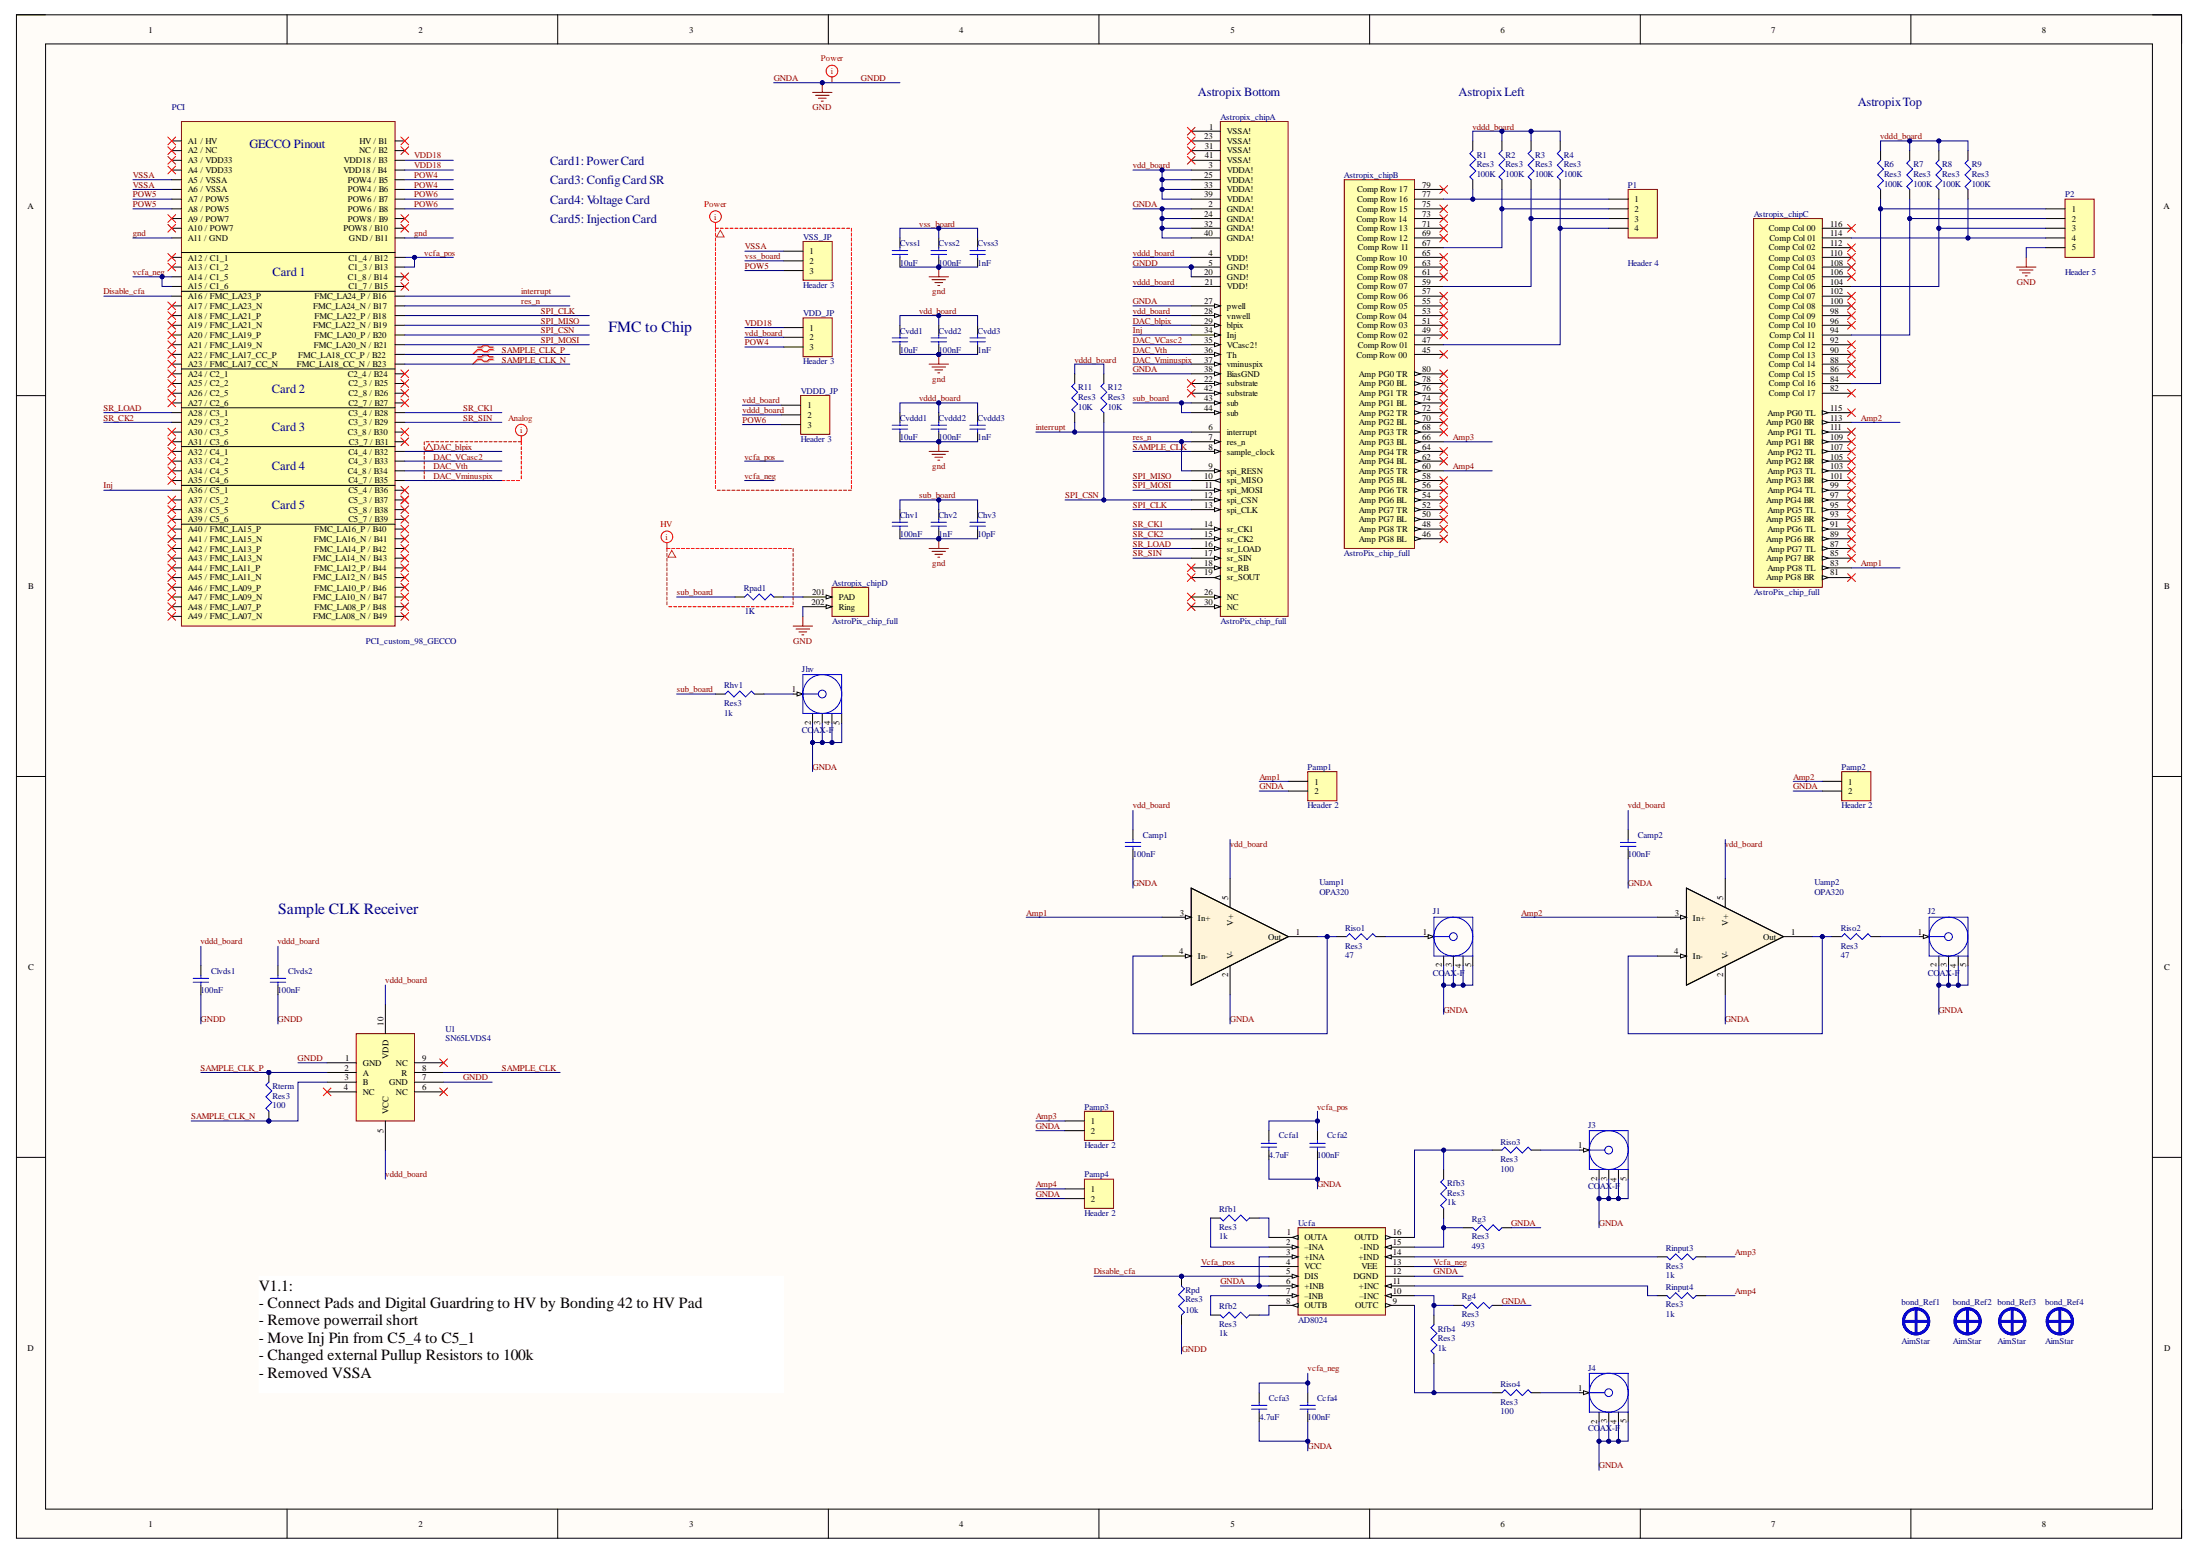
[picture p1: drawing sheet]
# Altium project Astropix_Carrier.PrjPcb
1 sheet, 70 parts. Net scope: global (net labels, ports and power ports of the same name join across sheets).
Board file: PCI_ASTROPIX_carrier.PcbDoc

## Sheet PCI_ASTROPIX_carrier.SchDoc: ASTROPIX Carrier
size A2; DrawnBy: Nicolas Striebig; SheetNumber: 1; SheetTotal: 1

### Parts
Astropix_chip  AstroPix_chip_full  [Astropix_Chip_w_bondpads_1mm_distance_125u _final]  (parts A,B,C,D of 4)
bond_Ref1  AimStar  [AimStar]
bond_Ref2  AimStar  [AimStar]
bond_Ref3  AimStar  [AimStar]
bond_Ref4  AimStar  [AimStar]
Camp1  value 100nF  [1608[0603]]  (hidden comment: Cap Semi)
Camp2  value 100nF  [1608[0603]]  (hidden comment: Cap Semi)
Ccfa1  value 4.7uF  [1608[0603]]  (hidden comment: Cap Semi)
Ccfa2  value 100nF  [1608[0603]]  (hidden comment: Cap Semi)
Ccfa3  value 4.7uF  [1608[0603]]  (hidden comment: Cap Semi)
Ccfa4  value 100nF  [1608[0603]]  (hidden comment: Cap Semi)
Chv1  value 100nF  [C1210]  (hidden comment: Cap Semi)
Chv2  value 1nF  [C1210]  (hidden comment: Cap Semi)
Chv3  value 10pF  [C1210]  (hidden comment: Cap Semi)
Clvds1  value 100nF  [1608[0603]]  (hidden comment: Cap Semi)
Clvds2  value 100nF  [1608[0603]]  (hidden comment: Cap Semi)
Cvdd1  value 10uF  [1608[0603]]  (hidden comment: Cap Semi)
Cvdd2  value 100nF  [1608[0603]]  (hidden comment: Cap Semi)
Cvdd3  value 1nF  [1608[0603]]  (hidden comment: Cap Semi)
Cvddd1  value 10uF  [1608[0603]]  (hidden comment: Cap Semi)
Cvddd2  value 100nF  [1608[0603]]  (hidden comment: Cap Semi)
Cvddd3  value 1nF  [1608[0603]]  (hidden comment: Cap Semi)
Cvss1  value 10uF  [1608[0603]]  (hidden comment: Cap Semi)
Cvss2  value 100nF  [1608[0603]]  (hidden comment: Cap Semi)
Cvss3  value 1nF  [1608[0603]]  (hidden comment: Cap Semi)
J1  COAX-F  [MCX5.08-H5]
J2  COAX-F  [MCX5.08-H5]
J3  COAX-F  [MCX5.08-H5]
J4  COAX-F  [MCX5.08-H5]
Jhv  COAX-F  [MCX5.08-H5]
P1  Header 4  [HDR1X4]
P2  Header 5  [HDR1X5]
Pamp1  Header 2  [HDR1X2]
Pamp2  Header 2  [HDR1X2]
Pamp3  Header 2  [HDR1X2]
Pamp4  Header 2  [HDR1X2]
PCI  PCI_custom_98_GECCO  [PCI_for_PCB_98]
R1  Res3  value 100K  [J1-0603]
R2  Res3  value 100K  [J1-0603]
R3  Res3  value 100K  [J1-0603]
R4  Res3  value 100K  [J1-0603]
R6  Res3  value 100K  [J1-0603]
R7  Res3  value 100K  [J1-0603]
R8  Res3  value 100K  [J1-0603]
R9  Res3  value 100K  [J1-0603]
R11  Res3  value 10K  [J1-0603]
R12  Res3  value 10K  [J1-0603]
Rfb1  Res3  value 1k  [J1-0603]
Rfb2  Res3  value 1k  [J1-0603]
Rfb3  Res3  value 1k  [J1-0603]
Rfb4  Res3  value 1k  [J1-0603]
Rg3  Res3  value 493  [J1-0603]
Rg4  Res3  value 493  [J1-0603]
Rhv1  Res3  value 1k  [14-1210]
Rinput3  Res3  value 1k  [J1-0603]
Rinput4  Res3  value 1k  [J1-0603]
Riso1  Res3  value 47  [J1-0603]
Riso2  Res3  value 47  [J1-0603]
Riso3  Res3  value 100  [J1-0603]
Riso4  Res3  value 100  [J1-0603]
Rpad1  value 1K  [J1-0603]  (hidden comment: Res3)
Rpd  Res3  value 10k  [J1-0603]
Rterm  Res3  value 100  [J1-0603]
U1  SN65LVDS4  [SN65LVDS4RSER]
Uamp1  OPA320  [SOT95P245X110-5N]
Uamp2  OPA320  [SOT95P245X110-5N]
Ucfa  AD8024  [SOIC127P600X265-16N]
VDD_JP  Header 3  [HDR1X3]
VDDD_JP  Header 3  [HDR1X3]
VSS_JP  Header 3  [HDR1X3]

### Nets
gnd: Astropix_chip.2(GNDA!) Astropix_chip.5(GND!) Astropix_chip.18(sr_RB) Astropix_chip.20(GND!) Astropix_chip.24(GNDA!) Astropix_chip.27(pwell) Astropix_chip.32(GNDA!) Astropix_chip.38(BiasGND) Astropix_chip.40(GNDA!) Astropix_chip.202(Ring) Camp1.1 Camp2.1 Ccfa1.1 Ccfa2.1 Ccfa3.1 Ccfa4.1 Chv1.1 Chv2.1 Chv3.1 Clvds1.1 Clvds2.1 Cvdd1.1 Cvdd2.1 Cvdd3.1 Cvddd1.1 Cvddd2.1 Cvddd3.1 Cvss1.1 Cvss2.1 Cvss3.1 J1.2(GND) J1.3(GND) J1.4(GND) J1.5(GND) J2.2(GND) J2.3(GND) J2.4(GND) J2.5(GND) J3.2(GND) J3.3(GND) J3.4(GND) J3.5(GND) J4.2(GND) J4.3(GND) J4.4(GND) J4.5(GND) Jhv.2(GND) Jhv.3(GND) Jhv.4(GND) Jhv.5(GND) P2.5 Pamp1.2 Pamp2.2 Pamp3.2 Pamp4.2 PCI.A11(A11_/_GND) PCI.B11(GND_/_B11) Rg3.1 Rg4.1 Rpd.2 U1.1(GND) U1.7(GND) Uamp1.2(V-) Uamp2.2(V-) Ucfa.3(+INA) Ucfa.6(+INB) Ucfa.12(DGND)  [also labelled GNDA, GNDD]
Amp1: Astropix_chip.83(Amp_PG8_TL) Pamp1.1 Uamp1.3(In+)
Amp2: Astropix_chip.113(Amp_PG0_BR) Pamp2.1 Uamp2.3(In+)
Amp3: Astropix_chip.66(Amp_PG3_BL) Pamp3.1 Rinput3.1
Amp4: Astropix_chip.60(Amp_PG5_TR) Pamp4.1 Rinput4.1
DAC_blpix: Astropix_chip.29(blpix) PCI.B32(C4_4_/_B32)
DAC_VCasc2: Astropix_chip.35(VCasc2!) PCI.B33(C4_3_/_B33)
DAC_Vminuspix: Astropix_chip.37(vminuspix) PCI.B35(C4_7_/_B35)
DAC_Vth: Astropix_chip.36(Th) PCI.B34(C4_8_/_B34)
Disable_cfa: PCI.A16(A16_/_FMC_LA23_P) Rpd.1 Ucfa.5(DIS)
Inj: Astropix_chip.34(Inj) PCI.A36(A36_/_C5_1)
interrupt: Astropix_chip.6(interrupt) PCI.B16(FMC_LA24_P_/_B16) R11.1
POW4: PCI.B5(POW4_/_B5) PCI.B6(POW4_/_B6) VDD_JP.3
POW5: PCI.A7(A7_/_POW5) PCI.A8(A8_/_POW5) VSS_JP.3
POW6: PCI.B7(POW6_/_B7) PCI.B8(POW6_/_B8) VDDD_JP.3
res_n: Astropix_chip.7(res_n) Astropix_chip.9(spi_RESN) PCI.B17(FMC_LA24_N_/_B17)
SAMPLE_CLK: Astropix_chip.8(sample_clock) U1.8(R)
SAMPLE_CLK_N: PCI.B23(FMC_LA18_CC_N_/_B23) Rterm.1 U1.3(B)
SAMPLE_CLK_P: PCI.B22(FMC_LA18_CC_P_/_B22) Rterm.2 U1.2(A)
SPI_CLK: Astropix_chip.13(spi_CLK) PCI.B18(FMC_LA22_P_/_B18)
SPI_CSN: Astropix_chip.12(spi_CSN) PCI.B20(FMC_LA20_P_/_B20) R12.1
SPI_MISO: Astropix_chip.10(spi_MISO) PCI.B19(FMC_LA22_N_/_B19)
SPI_MOSI: Astropix_chip.11(spi_MOSI) PCI.B21(FMC_LA20_N_/_B21)
SR_CK1: Astropix_chip.14(sr_CK1) PCI.B28(C3_4_/_B28)
SR_CK2: Astropix_chip.15(sr_CK2) PCI.A29(A29_/_C3_2)
SR_LOAD: Astropix_chip.16(sr_LOAD) PCI.A28(A28_/_C3_1)
SR_SIN: Astropix_chip.17(sr_SIN) PCI.B29(C3_3_/_B29)
sub_board: Astropix_chip.43(sub) Astropix_chip.44(sub) Chv1.2 Chv2.2 Chv3.2 Rhv1.1 Rpad1.1
Vcfa_neg: Ccfa3.2 Ccfa4.2 PCI.A14(A14_/_C1_5) PCI.A15(A15_/_C1_6) Ucfa.13(VEE)
vcfa_pos: Ccfa1.2 Ccfa2.2 PCI.B12(C1_4_/_B12) PCI.B13(C1_3_/_B13) Ucfa.4(VCC)
VDD18: PCI.B3(VDD18_/_B3) PCI.B4(VDD18_/_B4) VDD_JP.1
vdd_board: Astropix_chip.3(VDDA!) Astropix_chip.25(VDDA!) Astropix_chip.28(vnwell) Astropix_chip.33(VDDA!) Astropix_chip.39(VDDA!) Camp1.2 Camp2.2 Cvdd1.2 Cvdd2.2 Cvdd3.2 Uamp1.5(V+) Uamp2.5(V+) VDD_JP.2 VDDD_JP.1
vddd_board: Astropix_chip.4(VDD!) Astropix_chip.21(VDD!) Clvds1.2 Clvds2.2 Cvddd1.2 Cvddd2.2 Cvddd3.2 R1.2 R2.2 R3.2 R4.2 R6.2 R7.2 R8.2 R9.2 R11.2 R12.2 U1.5(VCC) U1.10(VDD) VDDD_JP.2
vss_board: Cvss1.2 Cvss2.2 Cvss3.2 VSS_JP.2
VSSA: PCI.A5(A5_/_VSSA) PCI.A6(A6_/_VSSA) VSS_JP.1
NetAstropix_chip_47: Astropix_chip.47(Comp_Row_01) P1.4 R4.1
NetAstropix_chip_59: Astropix_chip.59(Comp_Row_07) P1.3 R3.1
NetAstropix_chip_67: Astropix_chip.67(Comp_Row_11) P1.2 R2.1
NetAstropix_chip_77: Astropix_chip.77(Comp_Row_16) P1.1 R1.1
NetAstropix_chip_84: Astropix_chip.84(Comp_Col_16) P2.1 R6.1
NetAstropix_chip_94: Astropix_chip.94(Comp_Col_11) P2.2 R7.1
NetAstropix_chip_104: Astropix_chip.104(Comp_Col_06) P2.3 R8.1
NetAstropix_chip_114: Astropix_chip.114(Comp_Col_01) P2.4 R9.1
NetAstropix_chip_201: Astropix_chip.201(PAD) Rpad1.2
NetJ1_1: J1.1(Signal) Riso1.2
NetJ2_1: J2.1(Signal) Riso2.2
NetJ3_1: J3.1(Signal) Riso3.2
NetJ4_1: J4.1(Signal) Riso4.2
NetJhv_1: Jhv.1(Signal) Rhv1.2
NetRfb1_1: Rfb1.1 Ucfa.1(OUTA)
NetRfb1_2: Rfb1.2 Ucfa.2(–INA)
NetRfb2_1: Rfb2.1 Ucfa.8(OUTB)
NetRfb2_2: Rfb2.2 Ucfa.7(–INB)
NetRfb3_1: Rfb3.1 Rg3.2 Ucfa.15(-IND)
NetRfb3_2: Rfb3.2 Riso3.1 Ucfa.16(OUTD)
NetRfb4_1: Rfb4.1 Riso4.1 Ucfa.9(OUTC)
NetRfb4_2: Rfb4.2 Rg4.2 Ucfa.10(–INC)
NetRinput3_2: Rinput3.2 Ucfa.14(+IND)
NetRinput4_2: Rinput4.2 Ucfa.11(+INC)
NetRiso1_1: Riso1.1 Uamp1.1(Out) Uamp1.4(In-)
NetRiso2_1: Riso2.1 Uamp2.1(Out) Uamp2.4(In-)

Not connected (* = marked no-connect by the designer): Astropix_chip 1(VSSA!)* 19(sr_SOUT)* 22(substrate)* 23(VSSA!)* 26(NC)* 30(NC)* 31(VSSA!)* 41(VSSA!)* 42(substrate)* 45(Comp_Row_00)* 46(Amp_PG8_BL)* 48(Amp_PG8_TR)* 49(Comp_Row_02)* 50(Amp_PG7_BL)* 51(Comp_Row_03)* 52(Amp_PG7_TR)* 53(Comp_Row_04)* 54(Amp_PG6_BL)* 55(Comp_Row_05)* 56(Amp_PG6_TR)* 57(Comp_Row_06)* 58(Amp_PG5_BL)* 61(Comp_Row_08)* 62(Amp_PG4_BL)* 63(Comp_Row_09)* 64(Amp_PG4_TR)* 65(Comp_Row_10)* 68(Amp_PG3_TR)* 69(Comp_Row_12)* 70(Amp_PG2_BL)* 71(Comp_Row_13)* 72(Amp_PG2_TR)* 73(Comp_Row_14)* 74(Amp_PG1_BL)* 75(Comp_Row_15)* 76(Amp_PG1_TR)* 78(Amp_PG0_BL)* 79(Comp_Row_17)* 80(Amp_PG0_TR)* 81(Amp_PG8_BR)* 82(Comp_Col_17)* 85(Amp_PG7_BR)* 86(Comp_Col_15)* 87(Amp_PG7_TL)* 88(Comp_Col_14)* 89(Amp_PG6_BR)* 90(Comp_Col_13)* 91(Amp_PG6_TL)* 92(Comp_Col_12)* 93(Amp_PG5_BR)* 95(Amp_PG5_TL)* 96(Comp_Col_10)* 97(Amp_PG4_BR)* 98(Comp_Col_09)* 99(Amp_PG4_TL)* 100(Comp_Col_08)* 101(Amp_PG3_BR)* 102(Comp_Col_07)* 103(Amp_PG3_TL)* 105(Amp_PG2_BR)* 106(Comp_Col_05)* 107(Amp_PG2_TL)* 108(Comp_Col_04)* 109(Amp_PG1_BR)* 110(Comp_Col_03)* 111(Amp_PG1_TL)* 112(Comp_Col_02)* 115(Amp_PG0_TL)* 116(Comp_Col_00)*; PCI A1(A1_/_HV)* A2(A2_/_NC)* A3(A3_/_VDD33)* A4(A4_/_VDD33)* A9(A9_/_POW7)* A10(A10_/_POW7)* A12(A12_/_C1_1)* A13(A13_/_C1_2)* A17(A17_/_FMC_LA23_N)* A18(A18_/_FMC_LA21_P)* A19(A19_/_FMC_LA21_N)* A20(A20_/_FMC_LA19_P)* A21(A21_/_FMC_LA19_N)* A22(A22_/_FMC_LA17_CC_P)* A23(A23_/_FMC_LA17_CC_N)* A24(A24_/_C2_1)* A25(A25_/_C2_2)* A26(A26_/_C2_5)* A27(A27_/_C2_6)* A30(A30_/_C3_5)* A31(A31_/_C3_6)* A32(A32_/_C4_1)* A33(A33_/_C4_2)* A34(A34_/_C4_5)* A35(A35_/_C4_6)* A37(A37_/_C5_2)* A38(A38_/_C5_5)* A39(A39_/_C5_6)* A40(A40_/_FMC_LA15_P)* A41(A41_/_FMC_LA15_N)* A42(A42_/_FMC_LA13_P)* A43(A43_/_FMC_LA13_N)* A44(A44_/_FMC_LA11_P)* A45(A45_/_FMC_LA11_N)* A46(A46_/_FMC_LA09_P)* A47(A47_/_FMC_LA09_N)* A48(A48_/_FMC_LA07_P)* A49(A49_/_FMC_LA07_N)* B1(HV_/_B1)* B2(NC_/_B2)* B9(POW8_/_B9)* B10(POW8_/_B10)* B14(C1_8_/_B14)* B15(C1_7_/_B15)* B24(C2_4_/_B24)* B25(C2_3_/_B25)* B26(C2_8_/_B26)* B27(C2_7_/_B27)* B30(C3_8_/_B30)* B31(C3_7_/_B31)* B36(C5_4_/_B36)* B37(C5_3_/_B37)* B38(C5_8_/_B38)* B39(C5_7_/_B39)* B40(FMC_LA16_P_/_B40)* B41(FMC_LA16_N_/_B41)* B42(FMC_LA14_P_/_B42)* B43(FMC_LA14_N_/_B43)* B44(FMC_LA12_P_/_B44)* B45(FMC_LA12_N_/_B45)* B46(FMC_LA10_P_/_B46)* B47(FMC_LA10_N_/_B47)* B48(FMC_LA08_P_/_B48)* B49(FMC_LA08_N_/_B49)*; U1 4(NC)* 6(NC)* 9(NC)*

### Layout directives
differential pair; differential pair class Diffpair: SAMPLE_CLK_P
differential pair: SAMPLE_CLK_N
net class Power: gnd, POW4, POW5, POW6, vcfa_neg, vcfa_pos, VDD18, vdd_board, vddd_board, vss_board, VSSA
net class HV: sub_board
net class Analog: DAC_blpix, DAC_VCasc2, DAC_Vminuspix, DAC_Vth

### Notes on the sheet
- (near Astropix_chip) Astropix Bottom
- Astropix Left
- Astropix Top
- Card4: Voltage Card
- Card3: Config Card SR
- Card1: Power Card
- Card5: Injection Card
- FMC to Chip
- Text
- Sample CLK Receiver
- V1.1:
  - Connect Pads and Digital Guardring to HV by Bonding 42 to HV Pad
  - Remove powerrail short
  - Move Inj Pin from C5_4 to C5_1
  - Changed external Pullup Resistors to 100k
  - Removed VSSA
